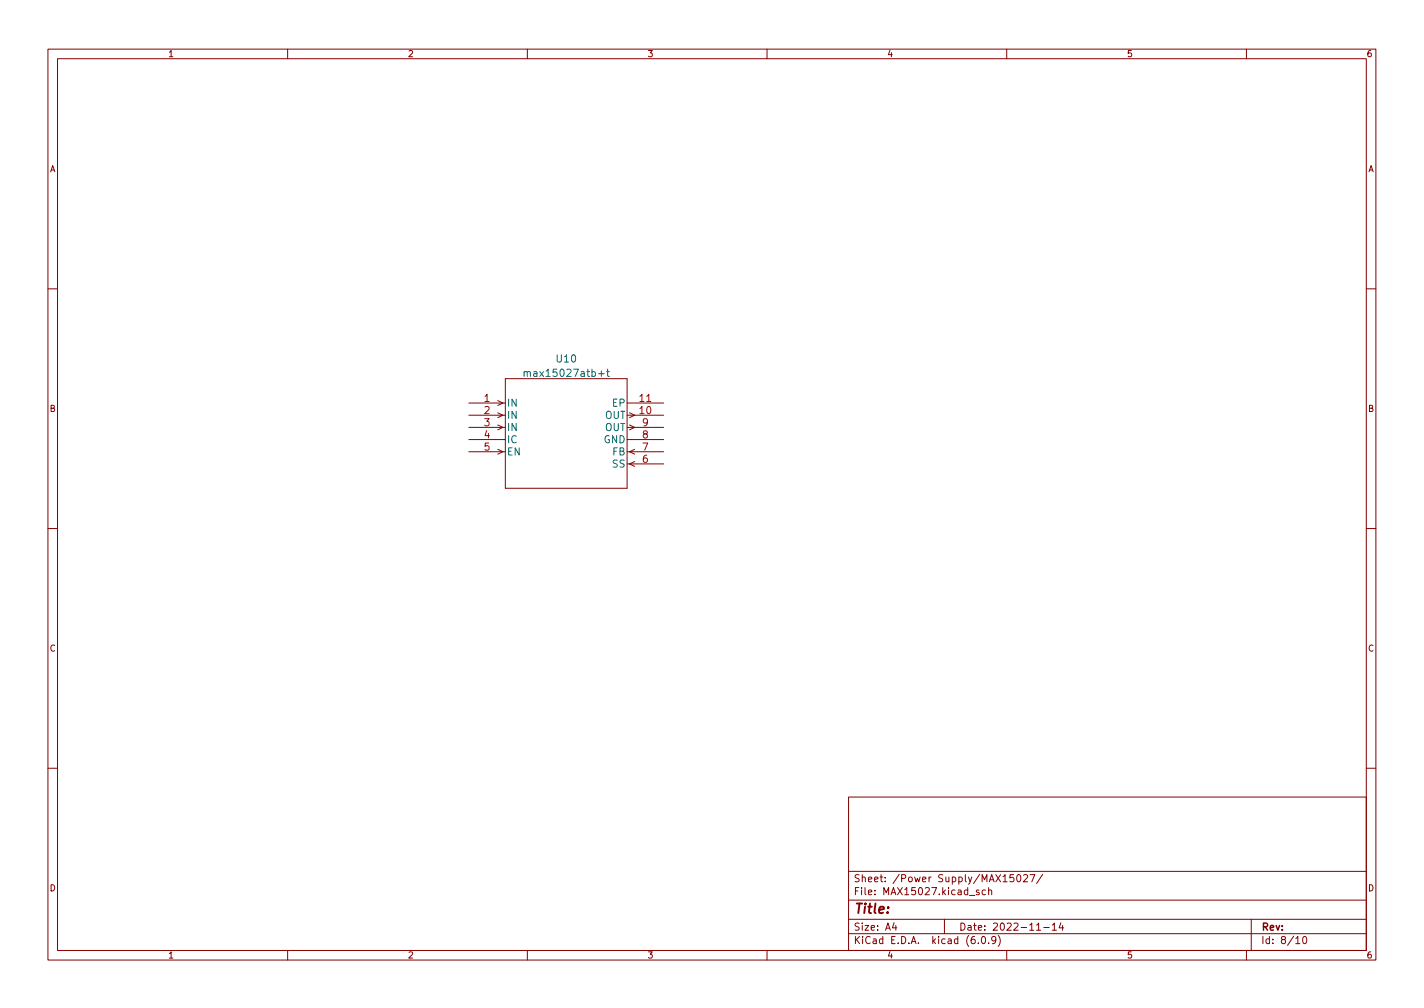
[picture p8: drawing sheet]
<svg xmlns="http://www.w3.org/2000/svg" width="297mm" height="210mm" viewBox="0 0 297 210" stroke-linecap="round" stroke-linejoin="round" font-family="sans-serif">
<g fill="none" stroke="#840000" stroke-width=".21">
<path d="M10 10.2h277v190.1h-277zM12 12.2h273v186.1h-273zM60 10.2v2M110 10.2v2M160 10.2v2M210 10.2v2M260 10.2v2M10 60.2h2M105.4 79h25.4v22.8h-25.4zM285 60.2h2M97.8 84.1h7.6M97.8 86.6h7.6"/>
<path d="M97.8 89.1h7.6M97.8 91.7h7.6M97.8 94.2h7.6M103.8 93.7l1.1 .5-1.1 .5M103.8 88.6l1.1 .5-1.1 .6M103.8 86.1l1.1 .5-1.1 .5M103.8 83.6l1.1 .5-1.1 .5M130.8 84.1h7.6M130.8 86.6h7.6M130.8 89.1h7.6M130.8 91.7h7.6M130.8 94.2h7.6"/>
<path d="M130.8 96.8h7.6M131.3 88.6l1.1 .5-1.1 .6M131.3 86.1l1.1 .5-1.1 .5M132.4 96.3l-1.1 .5 1.1 .5M132.4 93.7l-1.1 .5 1.1 .5M10 110.2h2M285 110.2h2M10 160.2h2M177 166.3h108v32h-108zM285 160.2h2M60 198.3v2M110 198.3v2"/>
<path d="M160 198.3v2M177 194.8h108M177 191.8h108M177 187.8h108M177 181.8h108M186.5 192.5l-.4 1h1M186.9 193v1M197 191.8v3M202.2 186.8h1.2M204.1 196.7v.1M204.2 185.7l-.3-.1-.3 .2 .1 .3 .5 .1v.4h-.6M204.9 195.4l.2-.1a.8 .8 0 0 1 .5 .8 .8 .8 0 0 1-.5 .7 1 1 0 0 1-.2-1.4z"/>
<path d="M205.6 185.7l-.5-.1-.2 .3 .1 .7h.6M206.2 196.7v.1M206.2 185.8l.2-.2 .4 .1 .1 .9M206.2 185.1v1.5M207.7 196l-.3 .3h-.3l-.2-.3 .1-.6 .4-.1 .2 .2a.99 .99 0 0 1-.3 1.3h-.3M208.2 195.1a1.72 1.72 0 0 1 0 2.3M210 198.3v2M211.4 182.4h-.7l-.1 .7 .3-.1 .5 .1 .1 .2-.1 .5-.2 .1-.6-.1M212.3 182.5l.1-.1a.8 .8 0 0 1 .6 .8 .8 .8 0 0 1-.6 .7 1 1 0 0 1-.1-1.4zM213.5 182.6l.6-.2 .3 .5-1 1h1M214.9 182.4h1l-.7 1.5M216.2 194h.9"/>
<path d="M217.5 182.4l-1.3 1.9M217.7 193.5h1.2M219.5 193l.4-.5v1.5M219.5 194h.9M221.3 192.5l-.4 1h1M221.6 193v1M260 198.3v2M261 191.8v6.5M270.3 195.8l.4-.5v1.5M270.3 196.8h.9M271.9 195.4l.2-.1a.8 .8 0 0 1 .5 .8 .8 .8 0 0 1-.5 .7 1 1 0 0 1-.2-1.4z"/>
</g>
<path d="M109.3 77.7l.2-.2 .4 .1 .1 .9M109.3 77.5v1M124.9 77.9h1.1M126.5 77.5h.6M126.7 77v1.3l.4 .2" fill="none" stroke="#006464" stroke-width=".21"/>
<text font-size="2.8" fill="#840000" x="178" y="190.6">Title:</text>
<g font-size="2.1" fill="#006464">
<text x="116.2" y="75.6">U10</text>
<text x="110.5" y="78.6">max15027atb+t</text>
<text x="105.7" y="84.8">IN</text>
<text x="105.7" y="87.4">IN</text>
<text x="105.7" y="89.9">IN</text>
<text x="126.1" y="87.4">OUT</text>
<text x="126.1" y="89.9">OUT</text>
<text x="127.8" y="84.8">EP</text>
<text x="105.7" y="92.4">IC</text>
<text x="105.7" y="95">EN</text>
<text x="125.9" y="92.4">GND</text>
<text x="127.8" y="95">FB</text>
<text x="127.8" y="97.5">SS</text>
</g>
<g font-size="2.1" fill="#a90000">
<text x="101" y="83.8">1</text>
<text x="133.5" y="83.8">11</text>
<text x="101" y="86.4">2</text>
<text x="101" y="88.9">3</text>
<text x="133.5" y="86.4">10</text>
<text x="134" y="88.9">9</text>
<text x="101" y="91.4">4</text>
<text x="101" y="94">5</text>
<text x="134" y="94">7</text>
<text x="134" y="91.4">8</text>
<text x="134" y="96.5">6</text>
</g>
<g font-size="2.1" fill="#840000">
<text x="178" y="184">Sheet: /Power Supply/MAX15027/</text>
<text x="178" y="186.7">File: MAX15027.kicad_sch</text>
<text x="178" y="196.9">KiCad E.D.A. kicad (6.0.9)</text>
<text x="178" y="194.1">Size: A4</text>
<text x="200" y="194.1">Date: 2022-11-14</text>
<text x="263" y="194.1">Rev:</text>
<text x="263" y="196.9">Id: 8/10</text>
</g>
<g font-size="1.8" fill="#840000">
<text x="35" y="11.9">1</text>
<text x="85" y="11.9">2</text>
<text x="135" y="11.9">3</text>
<text x="185" y="11.9">4</text>
<text x="235" y="11.9">5</text>
<text x="285" y="11.9">6</text>
<text x="10.3" y="35.9">A</text>
<text x="285.3" y="35.9">A</text>
<text x="10.3" y="85.9">B</text>
<text x="285.3" y="85.9">B</text>
<text x="10.3" y="135.9">C</text>
<text x="285.3" y="135.9">C</text>
<text x="10.3" y="185.9">D</text>
<text x="285.3" y="185.9">D</text>
<text x="35" y="199.9">1</text>
<text x="85" y="199.9">2</text>
<text x="135" y="199.9">3</text>
<text x="185" y="199.9">4</text>
<text x="235" y="199.9">5</text>
<text x="285" y="199.9">6</text>
</g>
</svg>
